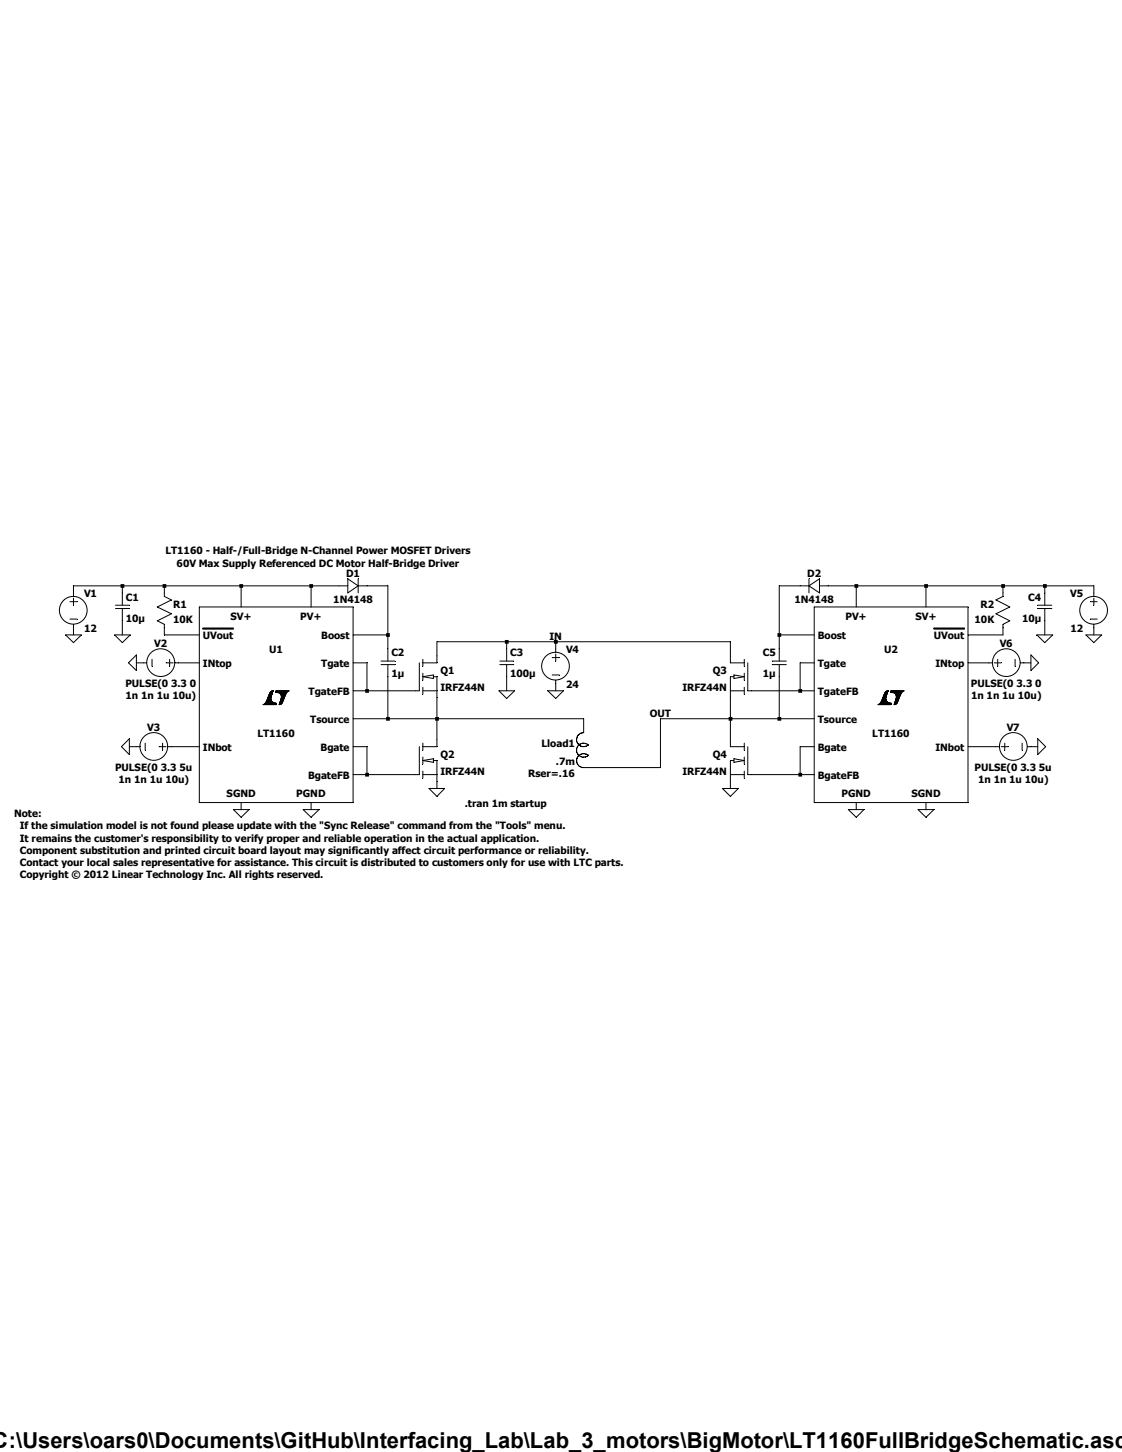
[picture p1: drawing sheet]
<svg xmlns="http://www.w3.org/2000/svg" width="216mm" height="279mm" viewBox="0 0 216 279" stroke-linecap="round" stroke-linejoin="round" font-family="sans-serif">
<g fill="none" stroke="#000" stroke-width=".19">
<path d="M13.5 115.8h1.3M13.5 119.1h1.3M14.1 114.1v.7M14.1 115.1v1.4M22.2 116.5h2.7M22.2 117.1h2.7M23.5 114.1v2.4M23.5 117.1v2.4M31.6 114.1v.7l1.4 .6-2.7 1.4 2.7 1.3-2.7 1.4 1.3 .6v.7M38.4 116.8h29.5v37.6h-29.5zM65.2 112.7h1.7M66.9 111.4l2 1.3-2 1.4z"/>
<path d="M68.9 111.4v2.7M68.9 112.7h1.7M14.1 120.1v.7M27.6 127.6h.6M29.3 126.9v1.3M32 127.6h1.3M32.6 126.9v1.3M33.7 127.6h.6M39 121h5.9M39 120.9h5.9M50.6 135.6h2.5M50.7 135.6h2.5"/>
<path d="M50.8 135.5h2.4M50.9 135.5h2.3M50.9 135.4h2.3M51 135.4h2.2M51 135.3h2.2M51.1 135.3h1.9M51.1 135.2h1.5M51.2 135.1h1.3M51.2 135.2h1.3M51.2 135h1.2M51.3 135h1M51.3 134.9h.9"/>
<path d="M51.4 134.8h.8M51.4 134.7h.8M51.4 134.6h.7M51.5 134.5h.6M51.5 134.4h.6M51.5 134.3h.6M51.6 134.2h.5M51.6 134.3h.5M51.6 134.1h.6M51.6 134.2h.6M51.6 134h.6M51.7 133.9h.5"/>
<path d="M51.7 134h.5M51.7 133.8h.6M51.7 133.8h.5M51.8 133.7h.5M51.8 133.6h.5M51.9 133.5h.4M51.9 133.5h.5M51.9 133.4h.5M51.9 133.3h.5M52 133.3h.4M52 133.2h.5M52.1 133.1h.4"/>
<path d="M52.2 133.1h.3M52.2 133h.3M52.5 132.9h.1M53 133.1h2.3M53 133.1h2.2M53.1 133.1h2.3M53.1 133h2.4M53.1 133h2.5M53.1 132.9h2.6M53.2 133.2h2M53.4 133.3h1.8M53.6 133.3h1.5"/>
<path d="M53.7 135.6h.3M53.7 135.6h.1M53.7 133.3h1.4M53.8 135.5h.3M53.8 135.4h.4M53.8 135.4h.3M53.8 135.3h.4M53.8 133.4h1.3M53.8 135.2h.5M53.9 135.1h.5M53.9 135.2h.4M53.9 135h.5"/>
<path d="M53.9 133.5h1.1M54 134.9h.4M54 134.8h.5M54 133.6h1M54 134.7h.5M54.1 133.6h.8M54.1 133.7h.8M54.1 134.6h.5M54.1 134.5h.5M54.1 133.8h.8M54.1 134.4h.6M54.1 133.9h.8"/>
<path d="M54.1 133.9h.7M54.1 134h.7M54.1 134.1h.7M54.1 134.3h.6M54.1 134.2h.6M54.3 135.3h-.5M54.4 134.9l-.5 .1M54.7 134.2h-.6M73.3 127.2h2.7M73.3 127.9h2.7M74.6 124.8v2.4M74.6 127.9v2.3"/>
<path d="M80.7 127.6v5.3h-.7M81.4 132.9h2.7M81.4 130.2l2-.3v.7zM81.4 126.9v1.3M81.4 129.5v1.4M81.4 132.2v1.4M83.4 130.2h.7v4M84.1 126.2v1.4h-2.7M96.2 127.2h2.6M96.2 127.9h2.6M97.5 124.8v2.4M97.5 127.9v2.3"/>
<path d="M106.3 126.5h1.3M106.3 129.9h1.3M106.9 124.8v.7M106.9 125.9v1.3M106.9 130.9v.7M26.2 143.7h.7M27.9 143v1.4M30.6 143.7h1.4M31.3 143v1.4M32.3 143.7h.7M80.7 143.7v5.4h-.7M81.4 146.3l2-.3v.7z"/>
<path d="M81.4 143v1.4M81.4 145.7v1.3M81.4 148.4v1.3M81.4 149.1h2.7M83.4 146.3h.7v4.1M84.1 142.3v1.4h-2.7"/>
<circle cx="14.1" cy="117.4" r="2.67"/>
<circle cx="30.9" cy="127.5" r="2.68"/>
<circle cx="106.9" cy="128.2" r="2.67"/>
<circle cx="29.6" cy="143.6" r="2.67"/>
</g>
<path d="M156.7 116.8h29.6v37.6h-29.6z" fill="#fff"/>
<g fill="none" stroke="#000" stroke-width=".19">
<path d="M23.5 112.7v1.4M23.5 119.5v2.7M31.6 112.7v1.4M46.4 112.7v4.1M59.9 112.7v4.1M65.2 112.7h-51.1v1.4M70.6 112.7h4v12.1M155.7 111.4v2.7M155.7 112.7l2-1.3v2.7zM155.7 112.7h-5.8v14.5M156.7 116.8h29.6v37.6h-29.6zM157.7 112.7h52.8v2.1"/>
<path d="M164.8 112.7v4.1M178.2 112.7v4.1M193 112.7v2.1l-1.4 .6 2.7 1.4-2.7 1.3 2.7 1.4-1.3 .6v2.1h-6.7M199.7 116.5h2.7M199.7 117.1h2.7M201 112.7v3.8M201 117.1v5.1M209.8 115.8h1.3M209.8 119.1h1.3M210.5 115.1v1.4M12.6 122.2h3.1l-1.6 1.5zM14.1 120.8v1.4"/>
<path d="M22.1 122.2h3l-1.6 1.5zM24.7 127.6l1.5-1.6v3zM26.2 127.6h1.4M31.6 120.8v1.4h6.8M34.3 127.6h4.1M67.9 132.9h12.1M67.9 127.6h2.7v5.3M67.9 138.3h44.4v2.7a1.36 1.36 0 0 0-1.3 1.8 1.36 1.36 0 0 0 2.2 .5M67.9 122.2h6.7M74.6 130.2v8.1M84.1 126.2v-2.7h56.4v4.1h2.7M84.1 134.2v8.1"/>
<path d="M96 132.9h3l-1.5 1.5zM97.5 123.5v1.3M97.5 130.2v2.7M105.4 132.9h3l-1.5 1.5zM106.9 123.5v1.3M106.9 131.6v1.3M140.5 132.9h2.7M141.2 130.2h-.7v13.5h2.7M141.2 129.9l2 .3-2 .4zM143.2 126.9v1.3M143.2 129.5v1.4M143.2 132.2v1.4"/>
<path d="M143.9 127.6v5.3h12.8M148.6 127.2h2.7M148.6 127.9h2.7M149.9 127.9v10.4M149.9 122.2h6.8M156.7 127.6h-2.7v5.3M156.7 138.3h-29.6v9.4h-15a1.35 1.35 0 0 1-1-1.9 1.35 1.35 0 0 1 2.1-.4M168.9 135.6h2.5M169 135.6h2.5M169.2 135.5h2.3M169.2 135.4h2.3M169.3 135.4h2.2"/>
<path d="M169.4 135.3h2.1M169.4 135.3h2M169.5 135.2h1.4M169.5 135.1h1.3M169.6 135h1M169.6 135h1.1M169.6 134.9h1M169.7 134.8h.8M169.7 134.7h.8M169.8 134.7h.7M169.8 134.6h.7M169.8 134.5h.6"/>
<path d="M169.8 134.4h.6M169.9 134.3h.5M169.9 134.2h.6M170 134.1h.5M170 133.9h.6M170 134h.5M170.1 133.9h.5M170.1 133.8h.5M170.1 133.7h.5M170.1 133.6h.5M170.2 133.4h.5M170.2 133.5h.5"/>
<path d="M170.3 133.3h.4M170.3 133.4h.4M170.3 133.3h.5M170.3 133.2h.5M170.4 133.1h.4M170.5 133.1h.4M170.5 134.2h-.6M170.5 133h.4M170.6 133h.3M170.7 133.5l-.5 .1M170.8 132.9h.1M170.8 133.1l-.5 .1"/>
<path d="M171.4 133.1h2.3M171.4 133h2.5M171.4 132.9h2.6M171.4 133h2.4M171.5 133.2h2M171.7 133.3h1.8M172 133.3h1.4M172 135.6h.3M172 135.6h.2M172.1 135.5h.4M172.1 135.5h.3M172.1 135.4h.4"/>
<path d="M172.1 135.4h.5M172.1 135.3h.5M172.1 133.4h1.3M172.2 133.4h1.2M172.2 135.2h.4M172.2 135.1h.5M172.2 135.2h.5M172.3 135h.4M172.3 133.5h1.1M172.3 135h.5M172.3 134.9h.5M172.3 134.8h.5"/>
<path d="M172.3 133.6h1M172.3 134.7h.5M172.4 133.6h.9M172.4 133.7h.9M172.4 134.7h.5M172.4 134.6h.5M172.4 133.8h.8M172.4 134.5h.5M172.4 134.4h.6M172.5 133.9h.7M172.5 133.8h.7M172.5 133.9h.6"/>
<path d="M172.5 134h.6M172.5 134.3h.5M172.5 134.4h.5M172.5 134.2h.6M172.5 134.1h.6M172.6 135.3h-.4M173.4 133.5l-1.1 .1M173.6 133.1l-2.2 .1M179.7 121h5.9M179.7 120.9h5.9M186.3 127.6h4.7M191.3 127.6h1.4"/>
<path d="M192 126.9v1.3M195.3 126.9v1.3M196.3 127.6h2.1M198.4 126l1.5 1.6-1.5 1.4zM199.5 122.2h3.1l-1.6 1.5zM209 122.2h3l-1.5 1.5zM210.5 120.1v2.1M23.4 143.7l1.5-1.5v3zM24.9 143.7h1.3M33 143.7h5.4M44.9 155.8h3l-1.5 1.5zM46.4 154.4v1.4"/>
<path d="M58.3 155.8h3.1l-1.5 1.5zM59.9 154.4v1.4M67.9 143.7h2.7v5.4M67.9 149.1h12.1M82.5 151.7h3.1l-1.5 1.5zM84.1 150.4v1.3M113.2 143.4a1.35 1.35 0 0 0-1.8-.1 1.35 1.35 0 0 0-.1 1.9 1.35 1.35 0 0 0 1.8 .2l.1-.1M139 151.7h3.1l-1.6 1.5zM140.5 149.1h2.7M141.2 146.3h-.7v5.4M141.2 146l2 .3-2 .4zM143.2 143v1.4"/>
<path d="M143.2 145.7v1.3M143.2 148.4v1.3M143.9 143.7v5.4h12.8M156.7 143.7h-2.7v5.4M163.2 155.8h3l-1.4 1.5zM164.8 154.4v1.4M176.7 155.8h3l-1.5 1.5zM178.2 154.4v1.4M186.3 143.7h6M192.7 143.7h1.3M193.3 143v1.4M196.7 143v1.4"/>
<path d="M197.7 143.7h2M199.7 142.2l1.5 1.5-1.5 1.5z"/>
<circle cx="210.4" cy="117.4" r="2.67"/>
<circle cx="193.6" cy="127.5" r="2.67"/>
<circle cx="195" cy="143.6" r="2.67"/>
</g>
<path d="M23.2 112.4h.7v.7h-.7zM31.3 112.4h.7v.7h-.7zM46.1 112.4h.7v.7h-.7zM59.5 112.4h.7v.7h-.7zM70.3 132.6h.7v.7h-.7zM70.3 148.7h.7v.7h-.7zM74.3 121.8h.7v.8h-.7zM74.3 138h.7v.7h-.7zM83.7 138h.8v.7h-.8zM97.2 123.1h.7v.8h-.7zM106.6 123.1h.7v.8h-.7zM140.2 138h.7v.7h-.7zM149.6 121.8h.7v.8h-.7zM149.6 138h.7v.7h-.7zM153.6 132.6h.7v.7h-.7zM153.6 148.7h.7v.7h-.7zM164.4 112.4h.7v.7h-.7zM177.8 112.4h.8v.7h-.8zM192.7 112.4h.7v.7h-.7zM200.7 112.4h.7v.7h-.7z" fill-rule="evenodd" fill="#000"/>
<text font-size="4.2" x="1.7" y="278.7">:\Users\oars0\Documents\GitHub\Interfacing_Lab\Lab_3_motors\BigMotor\LT1160FullBridgeSchematic.asc</text>
<g font-size="1.9">
<text x="31.8" y="106.6">LT1160 - Half-/Full-Bridge N-Channel Power MOSFET Drivers</text>
<text x="34" y="109">60V Max Supply Referenced DC Motor Half-Bridge Driver</text>
<text x="66.6" y="111">D1</text>
<text x="155.3" y="111">D2</text>
<text x="16.2" y="114.9">V1</text>
<text x="24.2" y="115.6">C1</text>
<text x="24.2" y="119.6">10µ</text>
<text x="33.3" y="116.9">R1</text>
<text x="33.3" y="119.9">10K</text>
<text x="44.4" y="119.4">SV+</text>
<text x="57.8" y="119.4">PV+</text>
<text x="64.1" y="116">1N4148</text>
<text x="152.9" y="116">1N4148</text>
<text x="162.7" y="119.4">PV+</text>
<text x="176.1" y="119.4">SV+</text>
<text x="187.5" y="119.9">10K</text>
<text x="188.7" y="116.9">R2</text>
<text x="196.7" y="119.6">10µ</text>
<text x="197.9" y="115.6">C4</text>
<text x="206" y="114.9">V5</text>
<text x="16.2" y="121.6">12</text>
<text x="29.7" y="124.5">V2</text>
<text x="39" y="123">UVout</text>
<text x="51.8" y="125.6">U1</text>
<text x="61.8" y="123">Boost</text>
<text x="105.7" y="123.1">IN</text>
<text x="108.9" y="125.6">V4</text>
<text x="157.4" y="123">Boost</text>
<text x="170.1" y="125.6">U2</text>
<text x="179.7" y="123">UVout</text>
<text x="192.4" y="124.5">V6</text>
<text x="206" y="121.6">12</text>
<text x="39" y="128.4">INtop</text>
<text x="61.8" y="128.4">Tgate</text>
<text x="75.3" y="126.3">C2</text>
<text x="75.3" y="130.3">1µ</text>
<text x="84.8" y="129.7">Q1</text>
<text x="98.2" y="126.3">C3</text>
<text x="98.2" y="130.3">100µ</text>
<text x="137.2" y="129.7">Q3</text>
<text x="146.8" y="126.3">C5</text>
<text x="146.8" y="130.3">1µ</text>
<text x="157.4" y="128.4">Tgate</text>
<text x="180" y="128.4">INtop</text>
<text x="24.1" y="132.2">PULSE(0 3.3 0</text>
<text x="24.2" y="134.5">1n 1n 1u 10u)</text>
<text x="59.4" y="133.7">TgateFB</text>
<text x="84.8" y="133.1">IRFZ44N</text>
<text x="108.9" y="132.4">24</text>
<text x="125.1" y="137.9">OUT</text>
<text x="131.3" y="133.1">IRFZ44N</text>
<text x="157.4" y="133.7">TgateFB</text>
<text x="186.8" y="132.2">PULSE(0 3.3 0</text>
<text x="186.9" y="134.5">1n 1n 1u 10u)</text>
<text x="28.3" y="140.6">V3</text>
<text x="49.5" y="141.8">LT1160</text>
<text x="59.7" y="139.1">Tsource</text>
<text x="104.2" y="143.8">Lload1</text>
<text x="157.4" y="139.1">Tsource</text>
<text x="167.9" y="141.8">LT1160</text>
<text x="193.7" y="140.6">V7</text>
<text x="22.1" y="148.3">PULSE(0 3.3 5u</text>
<text x="39" y="144.5">INbot</text>
<text x="59.3" y="149.9">BgateFB</text>
<text x="61.7" y="144.5">Bgate</text>
<text x="84.8" y="145.8">Q2</text>
<text x="84.8" y="149.2">IRFZ44N</text>
<text x="101.6" y="149.5">Rser=.16</text>
<text x="107" y="147.2">.7m</text>
<text x="131.3" y="149.2">IRFZ44N</text>
<text x="137.2" y="145.8">Q4</text>
<text x="157.4" y="149.9">BgateFB</text>
<text x="157.4" y="144.5">Bgate</text>
<text x="180" y="144.5">INbot</text>
<text x="187.5" y="148.3">PULSE(0 3.3 5u</text>
<text x="22.8" y="150.7">1n 1n 1u 10u)</text>
<text x="43.6" y="153.4">SGND</text>
<text x="57" y="153.4">PGND</text>
<text x="89.5" y="155.2">.tran 1m startup</text>
<text x="161.9" y="153.4">PGND</text>
<text x="175.4" y="153.4">SGND</text>
<text x="188.2" y="150.7">1n 1n 1u 10u)</text>
<text x="2.7" y="157.3">Note:</text>
<text x="3.8" y="159.6">If the simulation model is not found please update with the &quot;Sync Release&quot; command from the &quot;Tools&quot; menu.</text>
<text x="3.8" y="162">It remains the customer's responsibility to verify proper and reliable operation in the actual application.</text>
<text x="3.8" y="164.3">Component substitution and printed circuit board layout may significantly affect circuit performance or reliability.</text>
<text x="3.8" y="166.7">Contact your local sales representative for assistance. This circuit is distributed to customers only for use with LTC parts.</text>
<text x="3.8" y="169">Copyright © 2012 Linear Technology Inc. All rights reserved.</text>
</g>
</svg>
